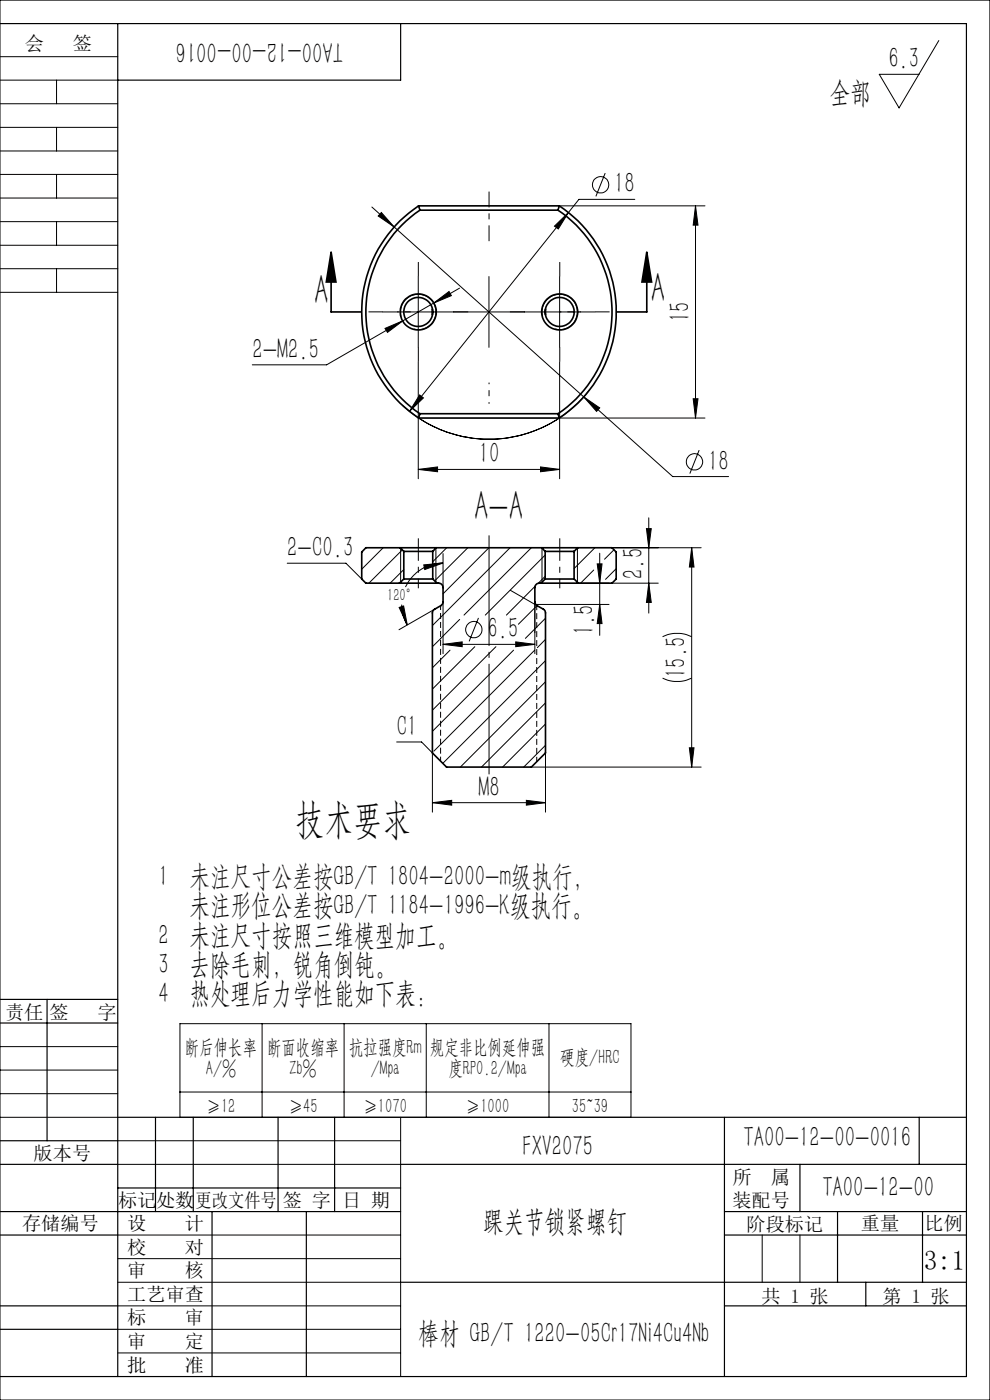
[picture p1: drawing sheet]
<svg xmlns="http://www.w3.org/2000/svg" width="210mm" height="297mm" viewBox="0 0 210 297" stroke-linecap="round" stroke-linejoin="round" font-family="sans-serif">
<g fill="none" stroke="#000" stroke-width=".35">
<path d="M70.2 53.5l1.1 6.3h-2.1zM70.2 53.5v12.7h6.4M88.8 43.7a27 27 0 0 0 0 45M88.8 43.7l.3 .9M88.8 43.7h29.8M89.1 44.6a26.1 26.1 0 0 0 0 43.2M89.1 44.6h29.3M118.4 44.6a26.1 26.1 0 0 1 0 43.2M118.6 43.7a27 27 0 0 1 0 45M118.6 43.7l-.2 .9M137.2 53.5l1 6.3h-2zM137.2 53.5v12.7h-6.4"/>
<path d="M91.7 65.6v1.2M115.7 65.6v1.2M88.8 88.7h29.8M89.1 87.8h29.3M89.1 87.8l-.3 .9M118.4 87.8l.2 .9M84.9 116.2h7.6M84.9 116.2h-7.3l-.9 .9v5.7l.9 .9h7.1M84.9 116.2l.8 .8M85.7 117h6.1M85.7 117v5.8M91.8 117v5.8"/>
<path d="M92.5 116.2l-.7 .8M92.5 116.2h22.4M114.9 116.2h7.7M114.9 116.2l.7 .8M115.6 117h6.2M115.6 117v5.8M121.8 117v5.8M122.6 116.2h7.2l.9 .9v5.7l-.9 .9h-7.1M122.6 116.2l-.8 .8M84.7 123.7h8M85.7 122.8h6.1M85.7 122.8l-1 .9"/>
<path d="M91.8 122.8l.9 .9M92.7 123.7a1 1 0 0 1 1.3 .9l-.1 3.5-.3 .3-1.6 1-.3 .5v29.8l3 3h18l3-3v-29.8l-.2-.5-1.7-1-.3-.3v-3.5a1.03 1.03 0 0 1 1.3-.9M114.8 123.7h7.9M115.6 122.8h6.2M115.6 122.8l-.8 .9M121.8 122.8l.9 .9"/>
<circle cx="88.7" cy="66.2" r="3.8"/>
<circle cx="88.7" cy="66.2" r="3.1"/>
<circle cx="118.7" cy="66.2" r="3.1"/>
<circle cx="118.7" cy="66.2" r="3.8"/>
</g>
<g fill="none" stroke="#000" stroke-width=".21">
<path d="M0 12h25M0 17h25M0 0h210v297h-210zM12 17v5M199.1 8.6l-8.4 14.3-4.2-7.1h8.4M0 22h25M0 27h25M0 32h25M0 37h25M12 27v5M12 37v5M128.4 36.7l-2 5"/>
<path d="M0 42h25M0 47h25M0 52h25M0 57h25M12 47v5M12 57v5M78.9 43.9l4.7 4.3M80.9 45.1l2.7 3.1-3.4-2.4zM83.6 48.2l40.2 36M88.7 58.7v15M103.7 58.7v15M117.6 48l3-2.9-2.2 3.5z"/>
<path d="M118.6 43.7h30.9M118.7 58.7v15M120.6 45.1l-33.7 42.2M134.7 42.3h-11.9l-2.2 2.8M147.5 43.7v45M147.5 43.7l.6 4.1h-1.1zM0 62h25M81.2 66.2h45M81.7 69.7l3.8-1.7-3.3 2.5zM85.1 67.2a3.8 3.8 0 0 1 3.3-4.8 3.8 3.8 0 0 1 4.1 4.1 3.8 3.8 0 0 1-4.8 3.3M85.5 68l-16.2 9.4h-15.8M88.7 76.8v24.8"/>
<path d="M92 64.3l-6.5 3.7M92 64.3l3.2-2.5 .5 .9zM97.5 61.1l-5.5 3.2M115.1 67.2a3.8 3.8 0 0 1 3.3-4.8 3.8 3.8 0 0 1 4.1 4.1 3.8 3.8 0 0 1-4.7 3.3M118.7 76.8v24.8M85.3 86a27 27 0 0 0 33.3 2.7h30.9M88.7 99.6h30M88.7 99.6l4.1-.5v1zM89 83.8l.8 .6-2.9 2.9zM114.7 99.1l4 .5-4 .5zM123.8 84.2l18.9 16.9h11.9M123.8 84.2l3.4 2.3-.7 .8z"/>
<path d="M125.1 82.7a27 27 0 0 1-36.3 6M147 84.6h1.1l-.6 4.1zM148.3 95.5l-2 5M60.9 119.5h12.5l3.3 3.3M81.3 116.2l-4.6 4.6M85 116.3v7.2M85.3 116.7l-7.1 7M89.9 119.8l4.1-.4-3.9 1.4zM92.5 116.3v7.2M94 119.4a8.8 8.8 0 0 0-8 5.1M94 117.4v7.2M94.8 116.2l-3 3"/>
<path d="M99.2 116.2l-7 7M103.7 116.2l-9.7 9.8M108.2 116.2l-16.5 16.5M112.7 116.2l-14.3 14.3M115 116.3v7.2M115.6 117.8l-12.7 12.7M122.5 116.3v7.2M126.2 116.2l-4.4 4.4M126.7 119.6h1l-.5 4.1zM127.2 117.4v17.4M129.8 116.2h18.9M130.2 116.6l-2 2"/>
<path d="M137.1 112.1h1l-.5 4.1zM137.6 109.9v20.2M146.7 116.2v46.5M146.7 116.2l.5 4.1h-1zM84.7 128.9l.9-.4 .8 4.1zM85.2 128.3a9 9 0 0 0 1.2 4.3M85.7 120.8l-2.9 2.9M92.2 129.3l-7.6 4.3M94 136.7l4-.5v1zM94 127.7v11M94 136.7h19.5M95.5 137.9l-3.8 3.8"/>
<path d="M97.5 131.4l-5.8 5.8M100.7 137.2l-9 9M101.5 131.1l-2 5M105.2 137.2l-13.5 13.5M108.3 125.2l5.6 3.3-3.9 3.9M108.9 137.9l-17.2 17.2M109.4 136.2l4.1 .5-4.1 .5zM113.4 137.9l-21.4 21.4M113.5 127.7v11M113.5 128.2h15.7M113.5 124.4l-6.1 6.1M115.6 122.3l-1.4 1.5"/>
<path d="M115.7 131.2l-4.3 4.2M115.7 135.6l-1.7 1.8M122.7 123.7h6.5M125.9 120.9l-2.7 2.8M127.2 128.2l.5 4.1h-1zM129.8 123.7h9.8M130.7 120.6l-2.3 2.3M137.6 123.7l.5 4.1h-1zM140.5 135.1a7.1 7.1 0 0 1 6.2 0M84.1 157.4h5.3l2.3 2.3v12.6M115.7 159.7v12.6M115.7 140.2l-21.8 21.7"/>
<path d="M115.7 144.6l-18.1 18.1M115.7 149.1l-13.6 13.6M115.7 153.6l-9.1 9.1M115.7 158.1l-4.6 4.6M140.5 143.9a7.1 7.1 0 0 0 6.2 0M146.2 158.6h1l-.5 4.1zM91.7 170.3l4.1-.5v1zM91.7 170.3h24M111.7 169.8l4 .5-4 .5zM112.7 162.7h36M38.2 217.2h95.6v19.8h-95.6zM55.6 217.2v19.8"/>
<path d="M73 217.2v19.8M90.4 217.2v19.8M116.5 217.2v19.8M0 237h25M0 227h25M0 222h25M0 232h25M38.2 231.7h95.6M85 237v55M25 242h60M25 247h60M25 272h60"/>
<path d="M25 277h60M25 267h60M25 262h60M161.7 262v10M169.7 262v10M25 282h60M25 287h60M153.7 292h.1"/>
<circle cx="127.4" cy="39.2" r="1.74"/>
<circle cx="147.3" cy="98" r="1.73"/>
<circle cx="100.5" cy="133.6" r="1.73"/>
</g>
<path d="M88.7 58.7v-3.1M118.7 58.7v-3.1M81.2 66.2h-3M88.7 73.7v3M96.2 66.2h3.1M111.2 66.2h-3M118.7 73.7v3M126.2 66.2h3.1M88.7 114.2v2.8M118.7 114.2v2.8" fill="none" stroke="#000" stroke-width=".21" stroke-dasharray="30.5 1.3 1.3 1.3" stroke-linecap="butt"/>
<path d="M88.7 124.8v-7.8M118.7 124.8v-7.8" fill="none" stroke="#000" stroke-width=".21" stroke-dasharray="30.5 1.3 1.3 1.3" stroke-dashoffset="28.5" stroke-linecap="butt"/>
<path d="M103.7 164.3v-50.7" fill="none" stroke="#000" stroke-width=".21" stroke-dasharray="30.5 1.3 1.3 1.3" stroke-dashoffset="7" stroke-linecap="butt"/>
<path d="M93.5 128.5v32.9" fill="none" stroke="#000" stroke-width=".21" stroke-dasharray="1.3 .6" stroke-dashoffset=".4" stroke-linecap="butt"/>
<path d="M113.9 128.4v33.2" fill="none" stroke="#000" stroke-width=".21" stroke-dasharray="1.3 .6" stroke-dashoffset=".2" stroke-linecap="butt"/>
<path d="M103.7 51.2v-10.6" fill="none" stroke="#000" stroke-width=".21" stroke-dasharray="30.5 1.3 1.3 1.3" stroke-dashoffset="27.1" stroke-linecap="butt"/>
<path d="M88.7 66.2h-4.5M118.7 66.2h4.5M103.7 81.2v4.5" fill="none" stroke="#000" stroke-width=".21" stroke-dasharray="30.5 1.3 1.3 1.3" stroke-dashoffset="30.1" stroke-linecap="butt"/>
<g fill="none" stroke="#000" stroke-width=".25">
<path d="M0 5h205v287h-205M25 5v287M85 5v12h-60M0 212h25M0 217h25M10 212v30M25 237h180M33 237v20M41 237v20M59 237v20M71 237v20M153.7 237v55"/>
<path d="M195 237v10M0 247h25M0 242h25M0 257h85M25 252h60M45 257v35M65 257v35M85 247h120M153.7 257h51.3M169.7 247v10M177.7 257v15M195.7 257v15"/>
<path d="M0 262h25M0 277h25M85 272h120M153.7 262h51.3M153.7 277h51.3M183.7 272v5M0 282h25"/>
</g>
<g fill="#000">
<path d="M137.2 53.5l1 6.3h-2zM70.2 53.5l1.1 6.3h-2.1z"/>
<path d="M147.5 43.7l.6 4.1h-1.1zM147 84.6h1.1l-.6 4.1z"/>
<path d="M89 83.8l-2.1 3.5 2.9-2.9zM117.6 48l.8 .6 2.2-3.5zM88.7 99.6l4.1-.5v1zM114.7 99.1l4 .5-4 .5zM92 64.3l3.7-1.6-.5-.9zM81.7 69.7l.5 .8 3.3-2.5zM80.9 45.1l-.7 .7 3.4 2.4zM123.8 84.2l2.7 3.1 .7-.8z"/>
<path d="M89.9 119.8l4.1-.4-3.9 1.4zM84.7 128.9l.9-.4 .8 4.1z"/>
<path d="M137.1 112.1h1l-.5 4.1zM137.6 123.7l.5 4.1h-1zM146.7 116.2l.5 4.1h-1zM146.2 158.6h1l-.5 4.1z"/>
<path d="M127.2 128.2l.5 4.1h-1zM126.7 119.6h1l-.5 4.1z"/>
<path d="M91.7 170.3l4.1-.5v1zM111.7 169.8l4 .5-4 .5zM94 136.7l4-.5v1zM109.4 136.2l4.1 .5-4.1 .5z"/>
</g>
<g font-size="8.8">
<text x="66.6" y="64.5">A</text>
<text x="138.1" y="64.1">A</text>
<text x="100.6" y="110.3">A-A</text>
<text x="62.7" y="176.7">技术要求</text>
</g>
<g font-size="6.3">
<text x="72.8" y="9" transform="rotate(-180 72.8 9)">TA00-12-00-0016</text>
<text x="188.4" y="14.5">6.3</text>
<text x="176.1" y="21.6">全部</text>
<text x="130.3" y="41">18</text>
<text x="146.3" y="68.4" transform="rotate(-90 146.3 68.4)">15</text>
<text x="53.5" y="76.1">2-M2.5</text>
<text x="101.5" y="98.3">10</text>
<text x="150.2" y="99.8">18</text>
<text x="60.9" y="118.2">2-C0.3</text>
<text x="136.4" y="122.9" transform="rotate(-90 136.4 122.9)">2.5</text>
<text x="103.4" y="135.4">6.5</text>
<text x="126" y="134.8" transform="rotate(-90 126 134.8)">1.5</text>
<text x="145.5" y="143.8" transform="rotate(-90 145.5 143.8)">15.5</text>
<text x="84.1" y="156.1">C1</text>
<text x="101.5" y="169">M8</text>
<text x="33.6" y="188">1 未注尺寸公差按GB/T 1804-2000-m级执行，</text>
<text x="40.2" y="194.2">未注形位公差按GB/T 1184-1996-K级执行。</text>
<text x="33.6" y="200.4">2 未注尺寸按照三维模型加工。</text>
<text x="33.6" y="206.6">3 去除毛刺，锐角倒钝。</text>
<text x="33.6" y="212.8">4 热处理后力学性能如下表：</text>
<text x="110.8" y="245.3">FXV2075</text>
<text x="157.7" y="243.4">TA00-12-00-0016</text>
<text x="174.4" y="254">TA00-12-00</text>
<text x="102.5" y="261">踝关节锁紧螺钉</text>
<text x="88.7" y="284.8">棒材 GB/T 1220-05Cr17Ni4Cu4Nb</text>
</g>
<text font-size="5.8" x="196" y="269.4">3:1</text>
<g font-size="4.4">
<text x="39.2" y="223.5">断后伸长率</text>
<text x="56.7" y="223.5">断面收缩率</text>
<text x="74" y="223.5">抗拉强度Rm</text>
<text x="91.2" y="223.5">规定非比例延伸强</text>
<text x="118.8" y="225.7">硬度/HRC</text>
<text x="43.7" y="228">A/%</text>
<text x="61.4" y="228">Zb%</text>
<text x="78.7" y="228">/Mpa</text>
<text x="95.1" y="228">度RP0.2/Mpa</text>
<text x="43.8" y="236">≥12</text>
<text x="61.2" y="236">≥45</text>
<text x="77.1" y="236">≥1070</text>
<text x="98.8" y="236">≥1000</text>
<text x="121.3" y="236">35~39</text>
</g>
<g font-size="4.1">
<text x="5.3" y="10.6">会</text>
<text x="15.4" y="10.6">签</text>
<text x="1.1" y="216.1">责任</text>
<text x="10.5" y="216.1">签</text>
<text x="20.7" y="216.1">字</text>
<text x="7.1" y="246.1">版本号</text>
<text x="155.4" y="251.1">所</text>
<text x="163.5" y="251.1">属</text>
<text x="25.1" y="256.1">标记</text>
<text x="33.1" y="256.1">处数</text>
<text x="41.5" y="256.1">更改文件号</text>
<text x="60" y="256.1">签 字</text>
<text x="72.6" y="256.1">日 期</text>
<text x="155.4" y="256.1">装配号</text>
<text x="4.7" y="260.9">存储编号</text>
<text x="27" y="260.9">设</text>
<text x="39.2" y="260.9">计</text>
<text x="158.4" y="261.1">阶段标记</text>
<text x="182.6" y="261">重量</text>
<text x="196.1" y="260.9">比例</text>
<text x="27" y="266.1">校</text>
<text x="39.2" y="266.1">对</text>
<text x="27" y="270.9">审</text>
<text x="39.2" y="270.9">核</text>
<text x="27" y="276">工艺审查</text>
<text x="27" y="280.9">标</text>
<text x="39.2" y="280.9">审</text>
<text x="161.6" y="276.4">共 1 张</text>
<text x="187.2" y="276.4">第 1 张</text>
<text x="27" y="286">审</text>
<text x="39.2" y="286">定</text>
<text x="27" y="291">批</text>
<text x="39.2" y="291">准</text>
</g>
<text font-size="3.8" x="82.1" y="127.5">120°</text>
</svg>
